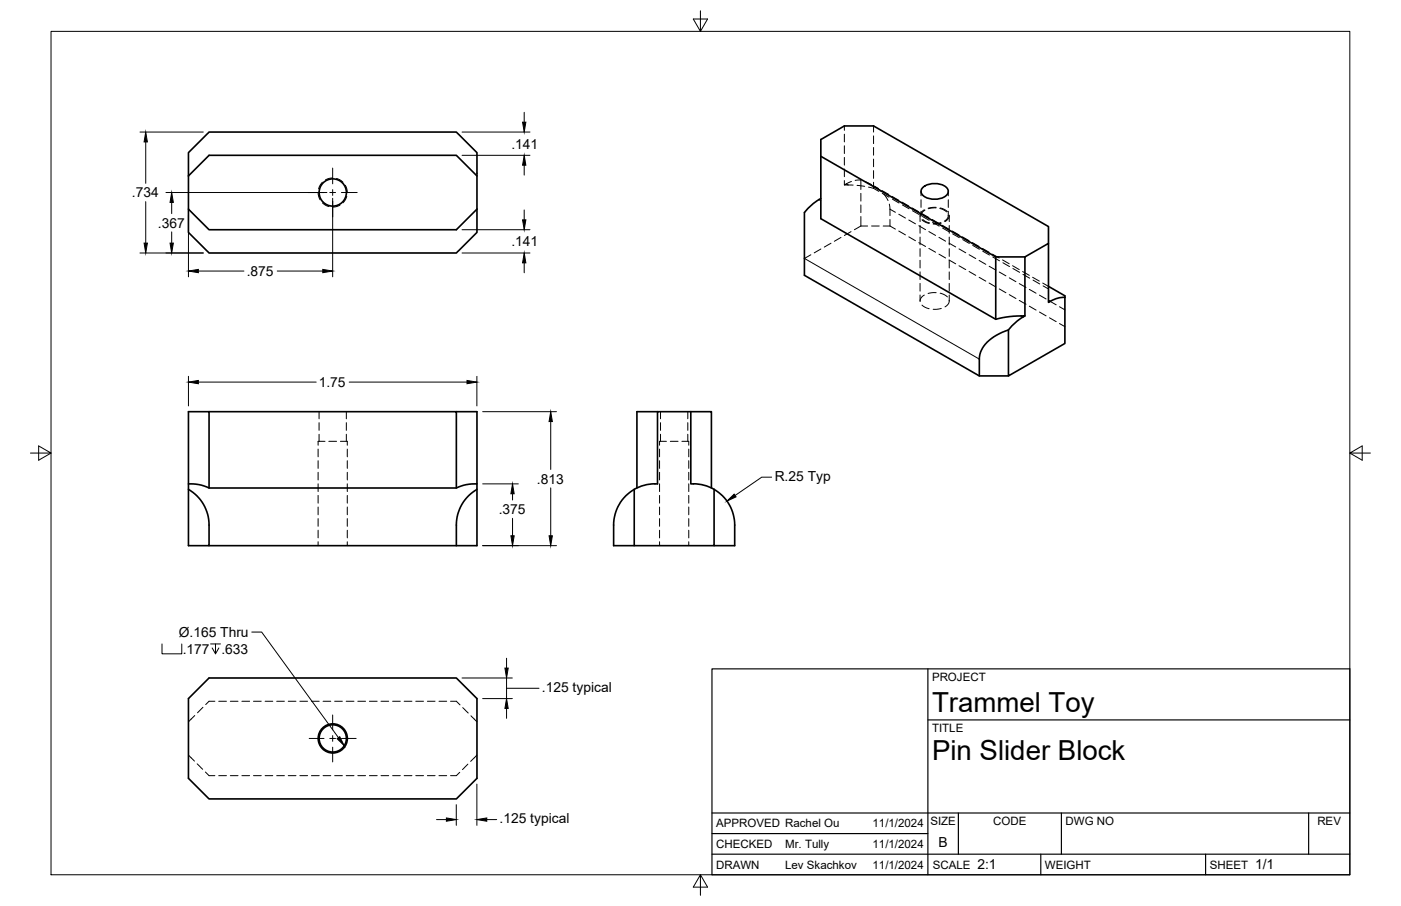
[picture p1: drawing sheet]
<svg xmlns="http://www.w3.org/2000/svg" width="432mm" height="279mm" viewBox="0 0 432 279" stroke-linecap="round" stroke-linejoin="round" font-family="sans-serif">
<!-- layer: Hidden -->
<g fill="none" stroke="#000" stroke-width=".31">
<path d="M260.2 38.8v1.4M269.2 38.8v1.9M98 59.4l.7 2.2M99.4 56.2l-1.2 2M102.5 54.9l-.9 .1-1.3 .5M103.7 55l.9 .4 1.1 .8M106.4 57.1l.5 1.1 .1 1.2M260.2 41.4v2.4M260.2 45v2.3M260.2 48.5v2.4M260.2 52.1v2.4M260.2 55.7v1.3"/>
<path d="M262.4 56l-2.2 1 2.8 .1M264.1 57.2l2.4 .3M265.3 55.5v2.9M265.3 59.6v2.4M265.4 55.5l-1.8 .1M266.5 55.9l2.1 1M267.7 57.7l1.5 .4M269 57.2l1.8 1M269.2 58.1l1.7 .9M269.2 41.9v2.4M269.2 45.5v2.4M269.2 49.1v2.3"/>
<path d="M269.2 52.6v2.4M269.2 56.2v1.9M269.7 57.6l1.8 1.4M271.8 58.8l2.1 1.1M271.9 59.6l2.1 1.2M272.4 59.8l1.3 2M283.9 59v1.4M292.3 59v1.4M99.4 62.5l1.1 .9 .9 .3M104.8 63.2l-1.3 .6-.9 .1M106.9 60.5l-.5 1.2-.7 .8M249.9 78.6l-2 1.1"/>
<path d="M253 76.8l-2 1.2M256.1 75l-2.1 1.2M259.2 73.2l-2.1 1.2M262.3 71.4l-2.1 1.2M265.3 63.2v2.4M265.3 66.8v2.9M265.3 69.7l-2 1.1M265.3 69.7h2.1M268.6 69.7h2.4M272.2 69.7h2.1M274.1 62.9l.2 3.6M274.3 69.7l1.7 1"/>
<path d="M274.3 67.7v2M274.9 60.6l2.1 1.1M275 61.4l2.1 1.2M277 71.2l2.1 1.2M278 62.3l2.1 1.2M278.1 63.2l2.1 1.2M280.1 73l2.1 1.2M281.1 64.1l2.1 1.2M281.2 65l2.1 1.2M283.2 74.8l2.1 1.2M283.6 66.5v1.8M283.6 69.5v2.4"/>
<path d="M283.6 73.1v2.4M283.6 76.7v2.4M283.9 61.6v2.4M283.9 65.2v1.3M284.2 67.8l.9 .7 1.3 .4M284.2 65.9l2.1 1.2M284.3 66.8l2.1 1.1M284.4 67.7l.8 .6 1.3 .4M284.9 64.7l-1 .9-.3 1.1M285.1 64.8l-1 1-.2 .9M286.3 76.6l2.1 1.2M287.3 67.7l2.1 1.2"/>
<path d="M287.4 68.5l2.1 1.2M288.5 64.1l-2.3 .3M288.5 63.9l-2.5 .3M289.4 78.4l2 1.2M289.7 64.3l1 .3 1 .7M289.8 64.1l1.2 .5 1 .7M290 68.7l-2.4 .2M290.1 68.8l-2.5 .3M290.4 69.5l2.1 1.2M290.5 70.3l2.1 1.2M292.2 66.4l-.2 1-1 .8M292.3 61.6v2.4"/>
<path d="M292.3 65.2v1.3M292.5 66.4l-.3 1.1-.9 .8M292.6 66.5v1.8M292.6 69.5v2.4M292.6 73.1v2.4M292.6 76.7v2.4M293.5 71.2l2.1 1.2M293.6 72.1l2.1 1.2M296.6 73l2.1 1.2M296.7 73.9l2.1 1.2M299.7 74.8l2.1 1.2M299.8 75.7l2.1 1.2"/>
<path d="M302.8 76.6l2 1.2M302.9 77.5l2.1 1.2M305.9 78.4l2.1 1.2M306 79.2l2.1 1.2M283.6 80.3v2.3M283.6 83.8v2.4M283.6 87.4v2.4M283.6 91v1.8M284.2 94.1l.9 .7 1.3 .4M284.9 91l-1 .9-.3 1.1M288.5 90.3l-2.5 .2M289.8 90.4l1.2 .5 1 .7"/>
<path d="M290.1 95.1l-2.5 .3M292.5 80.2l2.1 1.2M292.5 92.6l-.3 1.2-.9 .8M292.6 80.3v2.3M292.6 83.8v2.4M292.6 87.4v2.4M292.6 91v1.8M295.6 82l2 1.1M298.7 83.7l2 1.2M301.8 85.5l2 1.2M304.9 87.3l2 1.2M308 89.1l2 1.2"/>
<path d="M309 80.2l2 1.1M309.1 81l2 1.2M311.1 90.9l2 1.2M312.1 81.9l2 1.2M312.2 82.8l2.1 1.2M314.2 92.6l2 1.2M315.2 83.7l2 1.2M315.3 84.6l2.1 1.2M317.2 94.4l2.1 1.2M318.3 85.5l2 1.2M318.4 86.4l2 1.2M320.4 96.2l2 1.2"/>
<path d="M321.4 87.3l1.8 1M321.5 88.2l1.7 .9M323.4 98l2.1 1.2M326.5 99.8l1.7 .9M98 138.5v2.4M98.3 127v2.2M98.3 130.3v2.4M98.3 133.9v2.2M100.2 136.1h-2.2v1.2M101.3 136.1h2.4M104.9 136.1h2.1v1.2M106.7 127v2.2"/>
<path d="M106.7 130.3v2.4M106.7 133.9v2.2M107 138.5v2.4M203.3 138.5v2.4M203.6 127v2.2M203.6 130.3v2.4M203.6 133.9v2.2M205.4 136.1h-2.1v1.2M206.6 136.1h2.4M210.2 136.1h2.1v1.2M212 127v2.2M212 130.3v2.4"/>
<path d="M212 133.9v2.2M212.3 138.5v2.4M98 142.1v2.3M98 145.6v2.4M98 149.2v2.4M98 152.8v2.4M98 156.4v2.4M98 159.9v2.4M107 142.1v2.3M107 145.6v2.4M107 149.2v2.4M107 152.8v2.4"/>
<path d="M107 156.4v2.4M107 159.9v2.4M203.3 142.1v2.3M203.3 145.6v2.4M203.3 149.2v2.4M203.3 152.8v2.4M203.3 156.4v2.4M203.3 159.9v2.4M212.3 142.1v2.3M212.3 145.6v2.4M212.3 149.2v2.4M212.3 152.8v2.4"/>
<path d="M212.3 156.4v2.4M212.3 159.9v2.4M98 163.5v2.4M98 167.1v1.2M107 163.5v2.4M107 167.1v1.2M203.3 163.5v2.4M203.3 167.1v1.2M212.3 163.5v2.4M212.3 167.1v1.2M62.5 218.1l-1.6 1.7M66.2 216.3h-1.8l-1 1"/>
<path d="M67.4 216.3h2.4M71 216.3h2.4M74.5 216.3h2.4M78.1 216.3h2.4M81.7 216.3h2.4M85.3 216.3h2.4M88.8 216.3h2.4M92.4 216.3h2.4M96 216.3h2.4M99.6 216.3h2.3M103.1 216.3h2.4M106.7 216.3h2.4"/>
<path d="M110.3 216.3h2.4M113.9 216.3h2.3M117.4 216.3h2.4M121 216.3h2.4M124.6 216.3h2.4M128.1 216.3h2.4M131.7 216.3h2.4M135.3 216.3h2.4M138.9 216.3h1.8l1.1 1.1M142.6 218.2l1.7 1.7M58.1 232.9l1.8 1.8M60 220.7l-1.9 1.9"/>
<path d="M60.8 235.6l1.7 1.6M63.3 238.1l1.1 1.1h1.8M67.4 239.2h2.4M71 239.2h2.4M74.5 239.2h2.4M78.1 239.2h2.4M81.7 239.2h2.4M85.3 239.2h2.4M88.8 239.2h2.4M92.4 239.2h2.4M96 239.2h2.4M99.6 239.2h2.3"/>
<path d="M103.1 239.2h2.4M106.7 239.2h2.4M110.3 239.2h2.4M113.9 239.2h2.3M117.4 239.2h2.4M121 239.2h2.4M124.6 239.2h2.4M128.1 239.2h2.4M131.7 239.2h2.4M135.3 239.2h2.4M141.7 238.2l-1 1h-1.8M144.2 235.6l-1.7 1.7"/>
<path d="M145.2 220.7l1.8 1.9M147 232.9l-1.9 1.9"/>
</g>
<!-- layer: Visible -->
<g fill="none" stroke="#000" stroke-width=".51">
<path d="M58.1 54.3v-7.2l6.3-6.4h76.3l6.3 6.4v17.4M58.1 54.3v17.4l6.3 6.3h76.3l6.3-6.3v-7.2M58.1 54.3l6.3-6.4h76.3l6.3 6.4M253 48.2l53.9 31v19.3M284.5 57.7a5.9 5.9 0 0 1 7.5 .5 2.04 2.04 0 0 1-1.6 2.8 5.9 5.9 0 0 1-6.3-1.2 1.58 1.58 0 0 1 .4-2.1zM58.1 64.5l6.3 6.3h76.3l6.3-6.3M253 61.2a16.6 16.6 0 0 0-5.1 4.3v19.4l53.9 31h9M306.9 79.2h9M323.2 75.1v-5.2l-54-31.1h-9l-7.2 4.2v24.4l53.9 31.1a30.4 30.4 0 0 1 9-1.1 15.8 15.8 0 0 0-5.1 4.3M323.2 88.3l5 2.9v.5M323.7 92.9l-.5 .4v-18.2l-7.3 4.1v18.2M328.2 91.7v14.2l-17.4 10v-14.2a13.1 13.1 0 0 0-8.6 7l-.4 2v5.2"/>
<path d="M328.2 91.7l-2.5 .3-2 .9M64.4 127h76.3v23.5M140.7 127h6.3v22.2M202.6 127h-6.3v23.5M212.9 127h6.4v23.5M58.1 149.2a13 13 0 0 1 6.3 1.3h76.3a12.3 12.3 0 0 1 6.3-1.2v1.6a12.7 12.7 0 0 0-6.3 11v6.4M64.4 150.5v-23.5h-6.3v41.3h6.3v-6.4a12.7 12.7 0 0 0-6.3-11M147 150.9v17.4h-82.6M201.8 149.2h.8v-22.2h10.3v22.2h.8M201.9 149.2a12.7 12.7 0 0 0-6.4 1.7M213.7 149.2a12.7 12.7 0 0 1 6.4 1.7M195.5 168.3h-6.4v-6.4a12.8 12.8 0 0 1 6.4-11v17.4h24.6v-17.4a12.8 12.8 0 0 1 6.3 11v6.4h-6.3"/>
<path d="M58.1 215.4l6.3-6.3h76.3l6.3 6.3v24.6l-6.3 6.4h-76.3l-6.3-6.4z"/>
<circle cx="102.6" cy="59.4" r="4.2"/>
<circle cx="102.6" cy="227.7" r="4.5"/>
<circle cx="102.6" cy="227.7" r="4.2"/>
</g>
<!-- layer: Hidden Narrow -->
<g fill="none" stroke="#000" stroke-width=".31">
<path d="M260.8 56.7l.6 .3M274.3 64.5l1.7 1M277 66.1l2.1 1.1M280.1 67.8l2.1 1.2M283.2 69.6l2.1 1.2M286.3 71.4l2.1 1.2M289.4 73.2l2 1.2M292.5 75l2.1 1.2M295.6 76.8l2 1.2M298.7 78.5l2 1.2M301.8 80.3l2 1.2M304.9 82.1l2 1.2"/>
<path d="M308 83.9l2 1.2M311.1 85.7l2 1.2M314.2 87.5l2 1.1M317.2 89.2l2.1 1.2M320.4 91l2 1.2M323.4 92.8l2.1 1.2M326.5 94.6l1.7 .9"/>
</g>
<!-- layer: Visible Narrow -->
<path d="M247.9 79.7l53.9 31M252.4 61.6l.6 .3M314.7 97.4l.6 .4M323.2 92.6l.5 .3" fill="none" stroke="#000" stroke-width=".31"/>
<!-- layer: Border -->
<path d="M15.7 9.7h400.3v260.1h-400.3zM215.9 3.3v6.4l-2.2-3.8h4.4l-2.2 3.8M9.4 139.7h6.3l-3.8-2.2v4.4l3.8-2.2M416 139.7l3.8 2.2v-4.4l-3.8 2.2h6.4M215.9 269.8l2.2 3.8h-4.4l2.2-3.8v6.3" fill="none" stroke="#000" stroke-width=".31"/>
<!-- layer: Titleblock -->
<path d="M219.4 206.3h196.6v63.5h-196.6zM286 206.3v63.5M286 222h130M219.4 257.1h66.6M219.4 250.7h196.6M295.4 250.7v12.7M327.1 250.7v12.7M403.3 250.7v12.7M219.4 263.4h196.6M320.8 263.4v6.4M371.6 263.4v6.4" fill="none" stroke="#000" stroke-width=".36"/>
<!-- layer: FD_Dimensions -->
<g fill="none" stroke="#000" stroke-width=".31">
<path d="M161.6 34.6v3.1M43.1 40.7h19.6M44.9 43.8v12.7M51.1 59.4h49.7M142.4 47.9h20.9M142.4 40.7h20.9M161.6 50.9v3.1M43.1 78h19.6M44.9 62.2v12.8M52.9 62.4v3.5M52.9 71.5v3.5M58.1 66.3v19.1"/>
<path d="M102.5 61.2v24.2M142.4 70.8h20.9M142.4 78h20.9M161.6 64.7v3.1M61.1 83.6h14.1M85.4 83.6h14.1M161.6 81.1v3M58.1 116.1v9.1M61.1 117.8h36.4M107.6 117.8h36.3M147 116.1v9.1M148.8 127h22.7"/>
<path d="M169.7 130v14.8M148.8 149.2h10.9M158 152.3v1.9M158 159.9v5.3M169.7 150.5v14.7M148.8 168.3h22.7M142.4 209.1h15.5M148.8 215.4h9.1M156.1 212.3h10M156.1 203v3M156.1 209.1v6.3M156.1 218.5v3"/>
<path d="M134.5 252.8h3.1M140.6 248.2v6.3M147 241.8v12.7M150 252.8h3.1"/>
</g>
<g fill="#000" stroke="#000" stroke-width=".31">
<path d="M161.1 37.7h1l-.5 3zM44.9 40.7l.5 3.1h-1zM161.6 47.9l.5 3h-1zM44.4 75h1l-.5 3zM52.9 59.4l.5 3h-1zM52.4 75h1l-.5 3zM161.1 67.8h1l-.5 3zM58.1 83.6l3-.5v1zM99.5 83.1l3 .5-3 .5zM161.6 78l.5 3.1h-1zM58.1 117.8l3-.5v1zM143.9 117.3l3.1 .5-3.1 .5z"/>
<path d="M169.7 127l.5 3h-1zM158 149.2l.5 3.1h-1zM157.5 165.2h1l-.5 3.1zM169.2 165.2h1l-.5 3.1zM156.1 215.4l.5 3.1h-1zM155.6 206h1l-.5 3.1zM137.6 252.2l3 .6-3 .5zM147 252.8l3-.6v1.1z"/>
</g>
<!-- layer: Leaders -->
<path d="M224 154.5l2.3-2.1 .6 .8zM103.9 227.8l.8-.6 1.4 2.8z" fill="#000" stroke="#000" stroke-width=".31"/>
<path d="M237.8 147.2h-3l-8.2 5.6M49.9 198.6v3h6.1v-3M64.9 198.6h3M66.4 198.6v3l-1-1.8M67.5 199.8l-1.1 1.8M77.6 194.9h3l23.7 32.6" fill="none" stroke="#000" stroke-width=".31"/>
<!-- layer: Smart Centers -->
<path d="M95 59.4h4.9M101.6 59.4h1.8M102.5 51.8v4.9M102.5 58.5v1.8M105.2 59.4h4.9M102.5 62v4.9M95.3 227.7h4.6M101.6 227.7h1.8M102.5 220.5v4.6M102.5 226.8v1.8M102.5 230.4v4.6M105.2 227.7h4.6" fill="none" stroke="#000" stroke-width=".31"/>
<g font-size="8.5">
<text x="287.3" y="219.5">Trammel Toy</text>
<text x="287.3" y="234.5">Pin Slider Block</text>
</g>
<g font-size="4.3">
<text x="157.6" y="45.8">.141</text>
<text x="40.7" y="60.9">.734</text>
<text x="48.7" y="70.2">.367</text>
<text x="157.6" y="75.9">.141</text>
<text x="76.1" y="85.1">.875</text>
<text x="98.3" y="119.3">1.75</text>
<text x="165.5" y="149.1">.813</text>
<text x="238.8" y="148.2">R.25 Typ</text>
<text x="153.7" y="158.5">.375</text>
<text x="55.1" y="196.5">Ø.165 Thru</text>
<text x="56.3" y="201.6">.177</text>
<text x="68.2" y="201.6">.633</text>
<text x="167" y="213.3">.125 typical</text>
<text x="154" y="253.8">.125 typical</text>
<text x="289.3" y="261.2">B</text>
<text x="301.2" y="268.1">2:1</text>
<text x="386.8" y="268.1">1/1</text>
</g>
<g font-size="3.5">
<text x="287.3" y="210.1">PROJECT</text>
<text x="287.3" y="225.8">TITLE</text>
<text x="220.7" y="255.2">APPROVED Rachel Ou</text>
<text x="268.9" y="255.2">11/1/2024</text>
<text x="286.7" y="254.5">SIZE</text>
<text x="306.1" y="254.5">CODE</text>
<text x="328.4" y="254.5">DWG NO</text>
<text x="406" y="254.5">REV</text>
<text x="220.7" y="261.5">CHECKED</text>
<text x="242" y="261.5">Mr. Tully</text>
<text x="268.9" y="261.5">11/1/2024</text>
<text x="220.7" y="267.9">DRAWN</text>
<text x="242" y="267.9">Lev Skachkov</text>
<text x="268.9" y="267.9">11/1/2024</text>
<text x="287.5" y="267.9">SCALE</text>
<text x="322.1" y="267.9">WEIGHT</text>
<text x="372.9" y="267.9">SHEET</text>
</g>
</svg>
